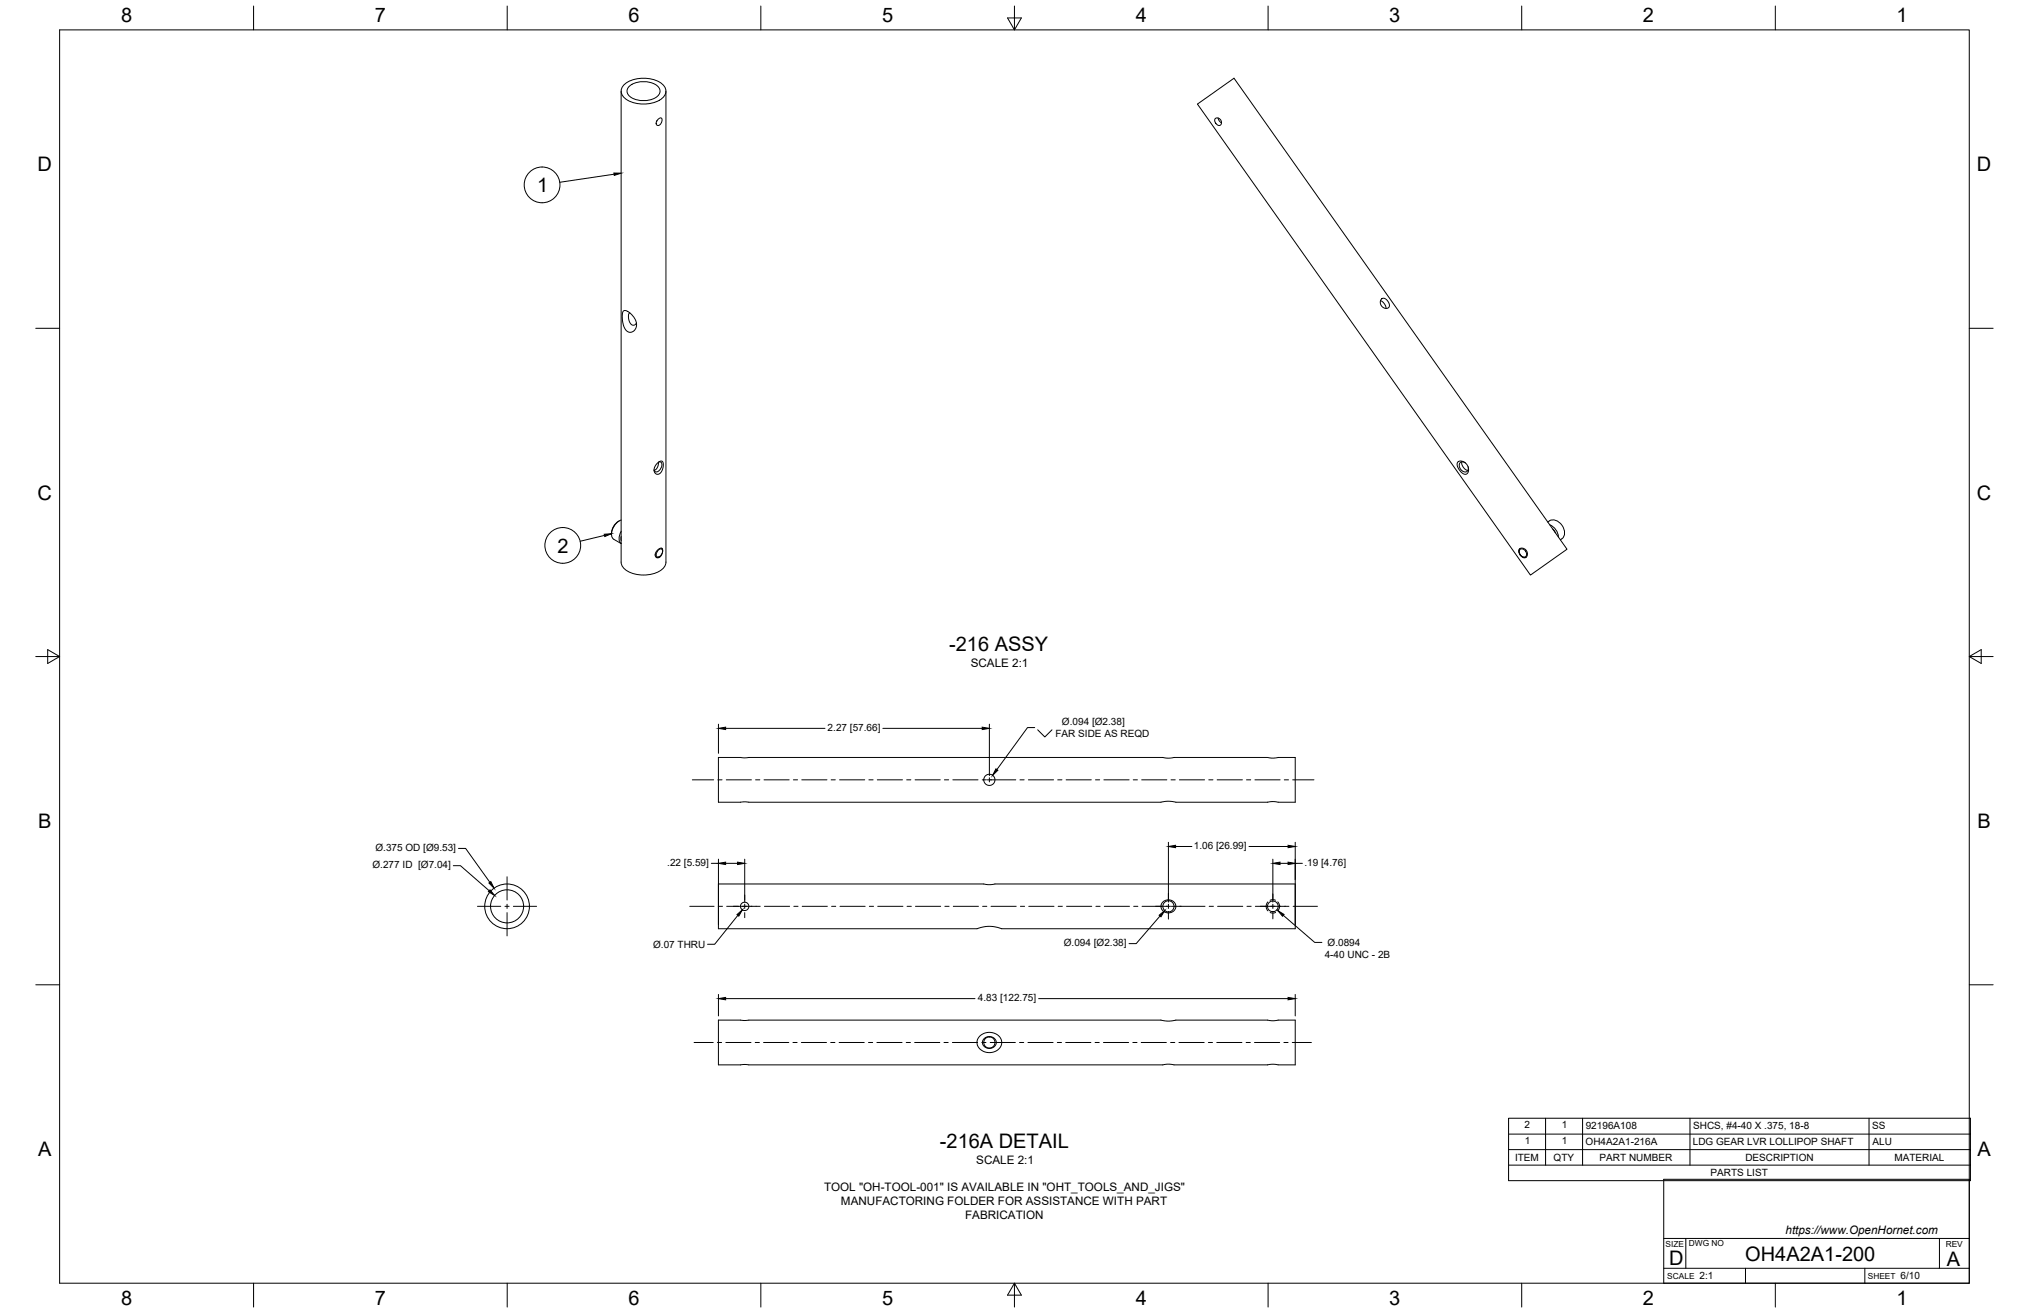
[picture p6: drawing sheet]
<svg xmlns="http://www.w3.org/2000/svg" width="864mm" height="559mm" viewBox="0 0 864 559" stroke-linecap="round" stroke-linejoin="round" font-family="sans-serif">
<!-- layer: Visible -->
<g fill="none" stroke="#000" stroke-width=".43">
<path d="M264.4 38.8v200.4a6.3 6.3 0 0 0 5.5 5 13.4 13.4 0 0 0 12.7-2.6l.8-2.4v-200.4M265.5 36.2a13.6 13.6 0 0 1 16.8 0 3.9 3.9 0 0 1-1.7 6.5 14.1 14.1 0 0 1-15.1-1.3 3.6 3.6 0 0 1 0-5.2zM268.1 36.5a10.1 10.1 0 0 1 12.2 .6 3.2 3.2 0 0 1-2.3 5 10.2 10.2 0 0 1-10.5-1.6 2.69 2.69 0 0 1 .6-4zM279.7 51.3l-.3 .4M280.1 50.7a.96 .96 0 0 1 1.5-.4 .96 .96 0 0 1 .1 1.5 1.39 1.39 0 0 1-.8 1.3 1.39 1.39 0 0 1-1.5-.1 2.11 2.11 0 0 1 .7-2.3zM509.7 44.3l15.5-11 141.6 200.5-15.4 11zM517.3 50.4a1.71 1.71 0 0 1 2.3 .7 1.71 1.71 0 0 1-.6 2.3 2.15 2.15 0 0 1-1.7-3zM518.5 50.2l.4 1.2 1 .9M265.3 132.4a2.97 2.97 0 0 1 3.6 1.5l.1 .2a4.5 4.5 0 0 1 .4 7 2.89 2.89 0 0 1-4-2.6l-.6-3.6zM268.1 133.2l-.5 .4-.1 1a3.1 3.1 0 0 0 2.4 3.8l1-.9M587.6 128a3.8 3.8 0 0 1 2.3 3.3M587.9 127.4a2.35 2.35 0 0 1 3.4 2 1.62 1.62 0 0 1-1 1.9 1.62 1.62 0 0 1-2-.8 2.45 2.45 0 0 1-.4-3.1z"/>
<path d="M279.8 197.1l.2-.2a1.27 1.27 0 0 1 1.7-.6 1.27 1.27 0 0 1 .6 1.7 3.4 3.4 0 0 1-2.7 3.8 2.64 2.64 0 0 1 0-4.5zM280.3 196.7a3.4 3.4 0 0 1-1.9 3.5M280.4 196.6a1.21 1.21 0 0 1 1.3 .5 1.21 1.21 0 0 1-.1 1.4 2.56 2.56 0 0 1-2.8 2.2l-.4-.7M620.5 196.6a3.3 3.3 0 0 1 3.9 1.2 3.3 3.3 0 0 1-.2 4 4.2 4.2 0 0 1-4-3.8zM622.2 196.6l-.1 .7 .6 1.4 1 1 1.1 .5M623.8 197a1.6 1.6 0 0 0-2.3-.1 1.6 1.6 0 0 0-.1 2.3 1.93 1.93 0 0 0 1.5 1.6 1.93 1.93 0 0 0 2-.8l-.1-1.4M260.2 226.9v.5M263.5 221.7a6.2 6.2 0 0 0-3.2 5.2M264.4 228.3v1.7M264.4 221.3a6.2 6.2 0 0 0-3.6 7.9l3.6 2.1a4.1 4.1 0 0 1 0-5.2M279.8 234.1a1.26 1.26 0 0 1 2.2-.4 2.78 2.78 0 0 1-2.5 3.6 1.94 1.94 0 0 1 .3-3.2zM280.3 234a1.06 1.06 0 0 1 1.6-.1 1.06 1.06 0 0 1-.1 1.6 1.5 1.5 0 0 1-.8 1.3 1.5 1.5 0 0 1-1.6-.2l.1-1.4z"/>
<path d="M280.6 236.9l-.2 .2M282 234.3v.3M646.7 233.6a2.23 2.23 0 0 1 3 .8 2.23 2.23 0 0 1-.6 3 2.78 2.78 0 0 1-2.4-3.8zM647.1 233.8a1.95 1.95 0 0 1 2.3 .8 1.95 1.95 0 0 1-.4 2.5 2.14 2.14 0 0 1-2-1.1 2.14 2.14 0 0 1 .1-2.2zM659.4 221.7l-.6 .5M659.5 221.7a4.8 4.8 0 0 1 6.4 4.3v.8a3.1 3.1 0 0 1-1.8 3M659.6 223.4a6.1 6.1 0 0 1 3.7 5.2M660.9 225.1l1.2 1.7M305.8 322.4h189.1l1.9 .3 2.9-.3h39.8l1.8 .2 10-.2v19h-7.3l-1.8-.3-2.7 .3h-39l-2.9-.4-3.4 .4h-188.4zM305.8 376.2h112.9l1.9 .3 2.9-.3h127.8v19.1l-125.5-.2a14.1 14.1 0 0 0-10 .2h-110zM494.9 383.9a3 3 0 0 1 4.2-.5 3 3 0 0 1 .6 4.2 3 3 0 0 1-4.2 .5 3 3 0 0 1-.6-4.2zM305.8 434.1h188.4l2.8 .5 3.5-.5h39l1.8 .3 10-.3v19.1h-7.3l-1.8-.3-2.7 .3h-39.8l-1.9-.3-2.9 .3h-189.1z"/>
<path d="M416.9 441.1a5.4 5.4 0 0 1 5.6-1.7 5.4 5.4 0 0 1 3.9 4.5 5.4 5.4 0 0 1-5.4 4.1 5.4 5.4 0 0 1-5.2-4.3l.3-1.4zM418.7 442.2a2.89 2.89 0 0 1 3.6-.8 2.89 2.89 0 0 1 1.5 3.3 2.94 2.94 0 0 1-3.5 1.4 2.94 2.94 0 0 1-2-3.2z"/>
<circle cx="421.1" cy="331.9" r="2.38"/>
<circle cx="215.8" cy="385.7" r="9.5"/>
<circle cx="215.8" cy="385.7" r="7"/>
<circle cx="317" cy="385.7" r="1.78"/>
<circle cx="497.3" cy="385.7" r="2.38"/>
<circle cx="541.8" cy="385.7" r="2.27"/>
<circle cx="421.1" cy="443.7" r="2.38"/>
</g>
<!-- layer: Visible Narrow -->
<path d="M280.4 237.1l-1.1 .1M281.6 233.3l.4 1M647 233.4a2.48 2.48 0 0 0 .1 2.7 2.48 2.48 0 0 0 2.5 1" fill="none" stroke="#000" stroke-width=".43"/>
<!-- layer: Hidden -->
<path d="M539.6 383.9a2.88 2.88 0 0 0 .1 3.8M542.9 383.1l-1.4-.2-.9 .3M542.9 388.3l-.9 .3-1.4-.3M543.9 383.8a2.85 2.85 0 0 1 0 3.8" fill="none" stroke="#000" stroke-width=".43"/>
<!-- layer: Border -->
<g fill="none" stroke="#000" stroke-width=".43">
<path d="M25.4 12.7h812.8v533.4h-812.8zM107.9 2.6v10.1M215.9 2.6v10.1M323.8 2.6v10.1M428.8 7.6h5.9l-2.9 5.1zM431.8 2.6v10.1M539.7 2.6v10.1M647.7 2.6v10.1M755.6 2.6v10.1M15.2 139.7h10.2M838.2 139.7h10.1M15.2 279.4h10.2"/>
<path d="M20.3 276.5l5.1 2.9-5.1 3zM838.2 279.4l5.1-2.9v5.9zM838.2 279.4h10.1M15.2 419.1h10.2M838.2 419.1h10.1M107.9 546.1v10.2M215.9 546.1v10.2M323.8 546.1v10.2M431.8 546.1l2.9 5.1h-5.9zM431.8 546.1v10.2M539.7 546.1v10.2M647.7 546.1v10.2"/>
<path d="M755.6 546.1v10.2"/>
</g>
<!-- layer: Titleblock -->
<path d="M708.1 501.9h130.1v44.2h-130.1zM708.1 539.8h130.1M708.1 527.1h130.1M717.5 527.1v12.7M742.9 539.8v6.3M793.7 539.8v6.3M825.5 527.1v12.7" fill="none" stroke="#000" stroke-width=".43"/>
<!-- layer: Parts Lists -->
<path d="M642.1 475.9h196.6v26.6h-196.6zM657.8 475.9v20M673.6 475.9v20M719.3 475.9v20M795.5 475.9v20M642.1 495.9h196.6M642.1 489.3h196.6M642.1 482.7h196.6" fill="none" stroke="#000" stroke-width=".43"/>
<!-- layer: Balloons -->
<g fill="none" stroke="#000" stroke-width=".43">
<circle cx="230.7" cy="78.7" r="7.6"/>
<circle cx="239.5" cy="232.1" r="7.6"/>
</g>
<!-- layer: 0 -->
<path d="M261.3 73.6l3.1 .1-2.9 1zM257.2 227.4l3.1-.3-2.9 1.2z" fill="#000" stroke="#000" stroke-width=".43"/>
<path d="M261.4 74.1l-23.1 3.5M257.3 227.9l-10.4 2.5" fill="none" stroke="#000" stroke-width=".43"/>
<!-- layer: Smart Centers -->
<g fill="none" stroke="#000" stroke-width=".43">
<path d="M294.7 331.9h9.1M305.5 331.9h1.8M309.1 331.9h10.7M321.6 331.9h1.8M325.2 331.9h10.7M337.7 331.9h1.8M341.2 331.9h10.8M353.8 331.9h1.7M357.3 331.9h10.7M369.8 331.9h1.8M373.4 331.9h10.7M385.9 331.9h1.8"/>
<path d="M389.5 331.9h10.7M402 331.9h1.8M405.6 331.9h10.7M418.1 331.9h1.7M420.2 331.9h12.2M421.1 331v1.8M434.1 331.9h1.8M437.7 331.9h10.7M450.2 331.9h1.8M453.8 331.9h10.7M466.3 331.9h1.8M469.8 331.9h10.8"/>
<path d="M482.3 331.9h1.8M485.9 331.9h10.7M498.4 331.9h1.8M502 331.9h10.7M514.5 331.9h1.8M518.1 331.9h10.7M530.6 331.9h1.7M534.1 331.9h10.8M546.6 331.9h1.8M550.2 331.9h9.1M215.8 373.1v10M203.2 385.7h9.9"/>
<path d="M214.9 385.7h1.8M215.8 384.8v1.8M215.8 388.4v9.9M218.5 385.7h9.9M293.6 385.7h10.3M305.7 385.7h1.8M309.3 385.7h14.3M317 380.9v2.2M317 384.8v1.8M317 388.4v2.1M325.4 385.7h10.7M337.9 385.7h1.8"/>
<path d="M341.4 385.7h10.7M353.9 385.7h1.8M357.5 385.7h10.7M370 385.7h1.8M373.6 385.7h10.7M386.1 385.7h1.8M389.7 385.7h10.7M402.2 385.7h1.7M405.7 385.7h10.8M418.2 385.7h1.8M421.8 385.7h10.7M434.3 385.7h1.8"/>
<path d="M437.9 385.7h10.7M450.4 385.7h1.8M454 385.7h10.7M466.4 385.7h1.8M470 385.7h10.7M482.5 385.7h1.8M486.1 385.7h12.1M497.3 380.3v2.8M497.3 384.8v1.8M497.3 388.4v2.8M498.6 385.7h14.3M514.7 385.7h1.8"/>
<path d="M518.2 385.7h10.8M530.8 385.7h1.7M534.3 385.7h14.3M541.8 380.4v2.7M541.8 384.8v1.8M541.8 388.4v2.7M550.4 385.7h10.3M295.4 443.7h8.2M305.4 443.7h1.7M308.9 443.7h10.7M321.4 443.7h1.8M325 443.7h10.7"/>
<path d="M337.5 443.7h1.8M341.1 443.7h10.7M353.6 443.7h1.8M357.1 443.7h10.8M369.7 443.7h1.7M373.2 443.7h10.7M385.7 443.7h1.8M389.3 443.7h10.7M401.8 443.7h1.8M405.4 443.7h10.7M417.9 443.7h1.8M421.4 443.7h10.8"/>
<path d="M433.9 443.7h1.8M437.5 443.7h10.7M450 443.7h1.8M453.6 443.7h10.7M466.1 443.7h1.8M469.7 443.7h10.7M482.2 443.7h1.8M485.7 443.7h10.7M498.2 443.7h1.8M501.8 443.7h10.7M514.3 443.7h1.8M517.9 443.7h10.7"/>
<path d="M530.4 443.7h1.8M534 443.7h10.7M546.5 443.7h1.7M550 443.7h8.2"/>
</g>
<!-- layer: Hole Notes -->
<path d="M313.7 389.3l2.3-2.1-1.5 2.7zM543.9 387.6l2.6 1.6-.6 .8z" fill="#000" stroke="#000" stroke-width=".43"/>
<path d="M314 389.6l-9.8 12.3h-3.1M546.2 389.6l13.4 11.5h3" fill="none" stroke="#000" stroke-width=".43"/>
<!-- layer: FD_Dimensions -->
<g fill="none" stroke="#000" stroke-width=".43">
<path d="M305.8 308.2v12.4M308.8 310h42.3M375.8 310h42.3M421.1 308.2v21.9M440.4 309.6h-3.1l-13 17.9M441.7 310.6l3 3 3.1-3M497.3 358.5v25.4M551.3 358.5v35M192.9 368.4h3.1l12.2 10.7M195.1 361.1h3.1l10.3 14.4M302.7 367.4h3.1M305.8 365.7v27.8"/>
<path d="M308.8 367.4h5.1M317 365.7v18.2M500.4 360.3h6.9M531.6 360.3h16.6M541.8 365.7v18.2M544.8 367.4h3.4M551.3 367.4h3M493.8 389.8l-10.2 11.8h-3.1M305.8 423.2v9.2M308.8 425h106.2M442.1 425h106.1M551.3 423.2v9.2"/>
</g>
<g fill="#000" stroke="#000" stroke-width=".43">
<path d="M305.8 310l3-.5v1zM418.1 309.5l3 .5-3 .5zM423.9 327.2l.8 .6-2.2 2.2zM497.3 360.3l3.1-.6v1.1zM548.2 359.7l3.1 .6-3.1 .5zM208.6 378.7l1.9 2.4-2.6-1.6zM208.1 375.8l.8-.6 1.4 2.8zM305.8 367.4l3-.5v1zM313.9 366.9l3.1 .5-3.1 .5zM541.8 367.4l3-.5v1zM548.2 366.9l3.1 .5-3.1 .5zM493.4 389.5l2.3-2-1.6 2.7z"/>
<path d="M305.8 425l3-.5v1zM548.2 424.5l3.1 .5-3.1 .5z"/>
</g>
<g font-size="8.5">
<text x="51.6" y="9.4">8</text>
<text x="159.5" y="9.4">7</text>
<text x="267.5" y="9.4">6</text>
<text x="375.4" y="9.3">5</text>
<text x="483.4" y="9.4">4</text>
<text x="591.3" y="9.4">3</text>
<text x="699.3" y="9.4">2</text>
<text x="807.2" y="9.4">1</text>
<text x="16" y="72.9">D</text>
<text x="841.4" y="72.9">D</text>
<text x="228.7" y="81.8">1</text>
<text x="16" y="212.6">C</text>
<text x="841.4" y="212.6">C</text>
<text x="237.2" y="235.2">2</text>
<text x="404" y="277.2">-216 ASSY</text>
<text x="16.2" y="352.3">B</text>
<text x="841.7" y="352.3">B</text>
<text x="400" y="488.8">-216A DETAIL</text>
<text x="16.2" y="492">A</text>
<text x="841.7" y="492">A</text>
<text x="710.4" y="538.4">D</text>
<text x="742.8" y="536.7">OH4A2A1-200</text>
<text x="828.7" y="538.8">A</text>
<text x="51.6" y="555.5">8</text>
<text x="159.5" y="555.5">7</text>
<text x="267.5" y="555.5">6</text>
<text x="375.4" y="555.4">5</text>
<text x="483.4" y="555.5">4</text>
<text x="591.3" y="555.5">3</text>
<text x="699.3" y="555.5">2</text>
<text x="807.2" y="555.5">1</text>
</g>
<g font-size="5">
<text x="413.2" y="283.9">SCALE 2:1</text>
<text x="415.5" y="495.4">SCALE 2:1</text>
<text x="350.7" y="507">TOOL &quot;OH-TOOL-001&quot; IS AVAILABLE IN &quot;OHT_TOOLS_AND_JIGS&quot;</text>
<text x="357.9" y="512.8">MANUFACTORING FOLDER FOR ASSISTANCE WITH PART</text>
<text x="410.8" y="518.6">FABRICATION</text>
<text x="760" y="525.2">https://www.OpenHornet.com</text>
</g>
<g font-size="4.3">
<text x="352.3" y="311.1">2.27 [57.66]</text>
<text x="452" y="308.5">Ø.094 [Ø2.38]</text>
<text x="449.2" y="313.6">FAR SIDE AS REQD</text>
<text x="159.8" y="362.2">Ø.375 OD [Ø9.53]</text>
<text x="508.1" y="361.4">1.06 [26.99]</text>
<text x="158.6" y="369.5">Ø.277 ID [Ø7.04]</text>
<text x="284" y="368.5">.22 [5.59]</text>
<text x="555.2" y="368.5">.19 [4.76]</text>
<text x="278" y="403.4">Ø.07 THRU</text>
<text x="452.8" y="402.7">Ø.094 [Ø2.38]</text>
<text x="563.8" y="407.8">4-40 UNC - 2B</text>
<text x="565.1" y="402.7">Ø.0894</text>
<text x="416.2" y="426.1">4.83 [122.75]</text>
<text x="648.8" y="480.3">2</text>
<text x="664.7" y="480.3">1</text>
<text x="674.9" y="480.5">92196A108</text>
<text x="720.6" y="480.5">SHCS, #4-40 X .375, 18-8</text>
<text x="796.8" y="480.5">SS</text>
<text x="648.9" y="487">1</text>
<text x="664.7" y="487">1</text>
<text x="674.9" y="487.3">OH4A2A1-216A</text>
<text x="720.5" y="487.3">LDG GEAR LVR LOLLIPOP SHAFT</text>
<text x="797" y="487.2">ALU</text>
<text x="644.8" y="494.1">ITEM</text>
<text x="661.3" y="494">QTY</text>
<text x="680.8" y="494.1">PART NUMBER</text>
<text x="742.9" y="494.1">DESCRIPTION</text>
<text x="806.4" y="494.1">MATERIAL</text>
<text x="728.1" y="500.7">PARTS LIST</text>
<text x="723.4" y="544.5">2:1</text>
<text x="809" y="544.5">6/10</text>
</g>
<g font-size="3.5">
<text x="708.9" y="530.9">SIZE</text>
<text x="718.9" y="530.5">DWG NO</text>
<text x="828.2" y="530.9">REV</text>
<text x="709.6" y="544.2">SCALE</text>
<text x="795" y="544.2">SHEET</text>
</g>
</svg>
